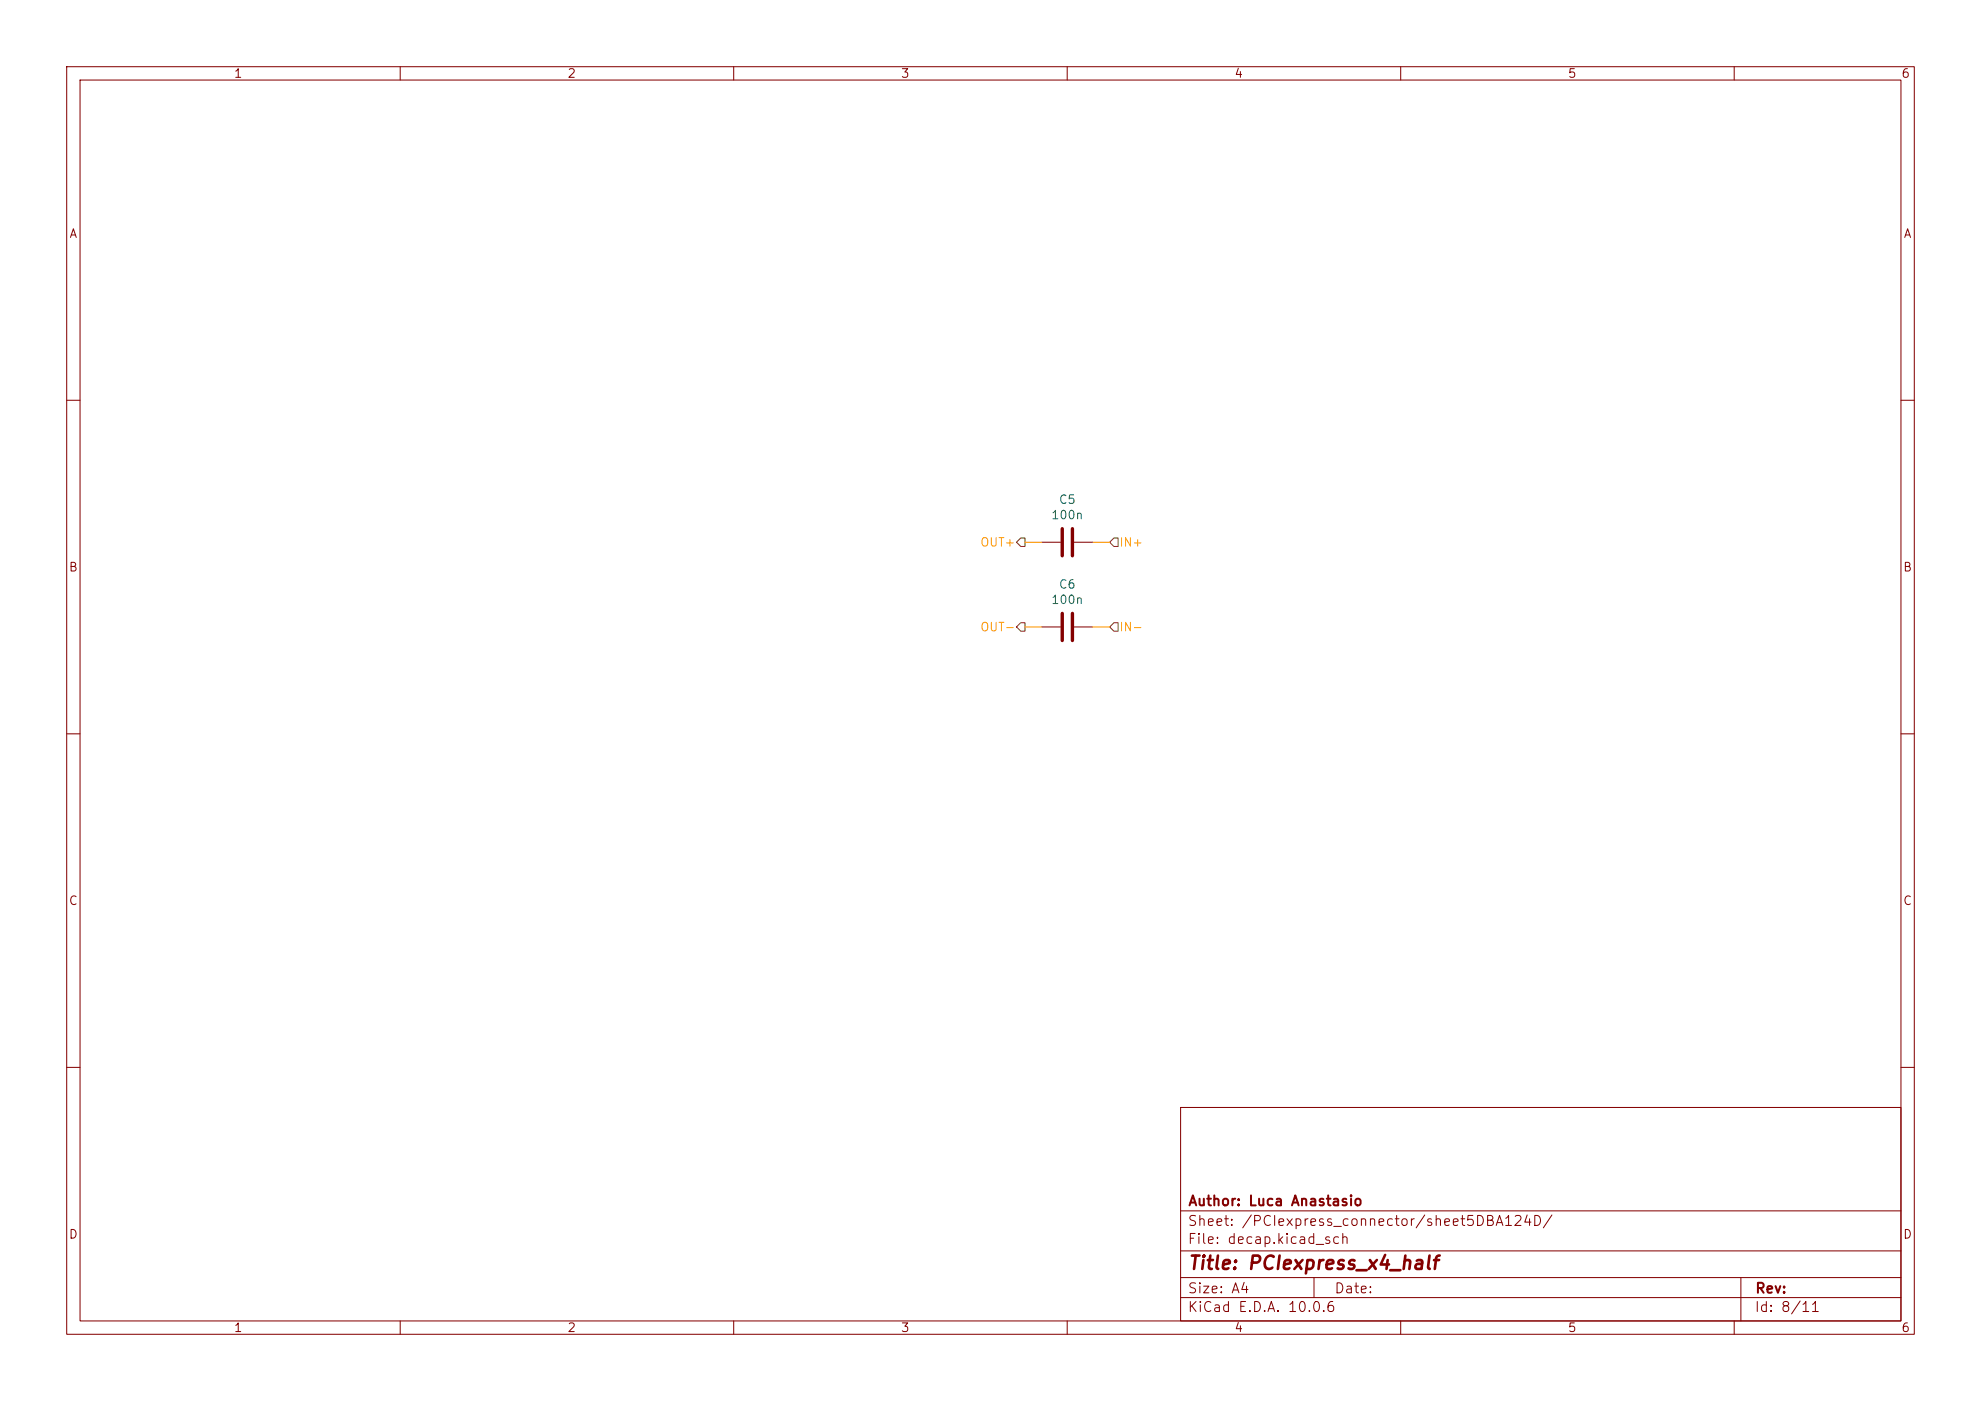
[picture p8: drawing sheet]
<svg xmlns="http://www.w3.org/2000/svg" width="297mm" height="210mm" viewBox="0 0 297 210" stroke-linecap="round" stroke-linejoin="round" font-family="sans-serif">
<g fill="none" stroke="#840000" stroke-width=".15">
<path d="M10 10h277v190h-277zM12 12h273v186h-273zM60 10v2M110 10v2M160 10v2M210 10v2M260 10v2M10 60h2M285 60h2M156.2 81.3h2.8M156.2 94h2.8M161 81.3h2.8"/>
<path d="M161 94h2.8M10 110h2M285 110h2M10 160h2M177 166h108v32h-108zM285 160h2M60 198v2M110 198v2M160 198v2M177 194.5h108M177 191.5h108M177 187.5h108"/>
<path d="M177 181.5h108M197 191.5v3M210 198v2M260 198v2M261 191.5v6.5"/>
</g>
<path d="M159.3 79.2v4.1M160.8 79.2v4.1M159.3 91.9v4.1M160.8 91.9v4.1" fill="none" stroke="#840000" stroke-width=".51"/>
<path d="M153 93.3h.7v1.3h-.7l-.6-.6zM153 80.6h.7v1.3h-.7l-.6-.6zM166.4 81.3l.6-.7h.6v1.3h-.6zM167 93.3h.6v1.3h-.6l-.6-.6z" fill="none" stroke="#725600" stroke-width=".15"/>
<path d="M153.7 81.3h2.5M153.7 94h2.5M163.8 81.3h2.6M163.8 94h2.6" fill="none" stroke="#f90" stroke-width=".15"/>
<text font-size="2" fill="#840000" x="178" y="190.8">Title: PCIexpress_x4_half</text>
<g font-size="1.5" fill="#840000">
<text x="178" y="184.1">Sheet: /PCIexpress_connector/sheet5DBA124D/</text>
<text x="178" y="181.1">Author: Luca Anastasio</text>
<text x="178" y="186.8">File: decap.kicad_sch</text>
<text x="178" y="197">KiCad E.D.A. 10.0.6</text>
<text x="178" y="194.2">Size: A4</text>
<text x="200" y="194.2">Date:</text>
<text x="263" y="197">Id: 8/11</text>
<text x="263" y="194.2">Rev:</text>
</g>
<g font-size="1.3" fill="#840000">
<text x="35" y="12">1</text>
<text x="85" y="12">2</text>
<text x="135" y="12">3</text>
<text x="185" y="12">4</text>
<text x="235" y="12">5</text>
<text x="285" y="12">6</text>
<text x="10.3" y="36">A</text>
<text x="285.3" y="36">A</text>
<text x="10.2" y="86">B</text>
<text x="285.2" y="86">B</text>
<text x="10.2" y="136">C</text>
<text x="285.2" y="136">C</text>
<text x="10.2" y="186">D</text>
<text x="285.2" y="186">D</text>
<text x="35" y="200">1</text>
<text x="85" y="200">2</text>
<text x="135" y="200">3</text>
<text x="185" y="200">4</text>
<text x="235" y="200">5</text>
<text x="285" y="200">6</text>
</g>
<g font-size="1.3" fill="#006464">
<text x="158.7" y="75.8">C5</text>
<text x="157.5" y="78.2">100n</text>
<text x="158.7" y="88.5">C6</text>
<text x="157.5" y="90.9">100n</text>
</g>
<g font-size="1.3" fill="#f90">
<text x="146.9" y="82.2">OUT+</text>
<text x="167.7" y="82.2">IN+</text>
<text x="146.9" y="94.9">OUT-</text>
<text x="167.7" y="94.9">IN-</text>
</g>
</svg>
